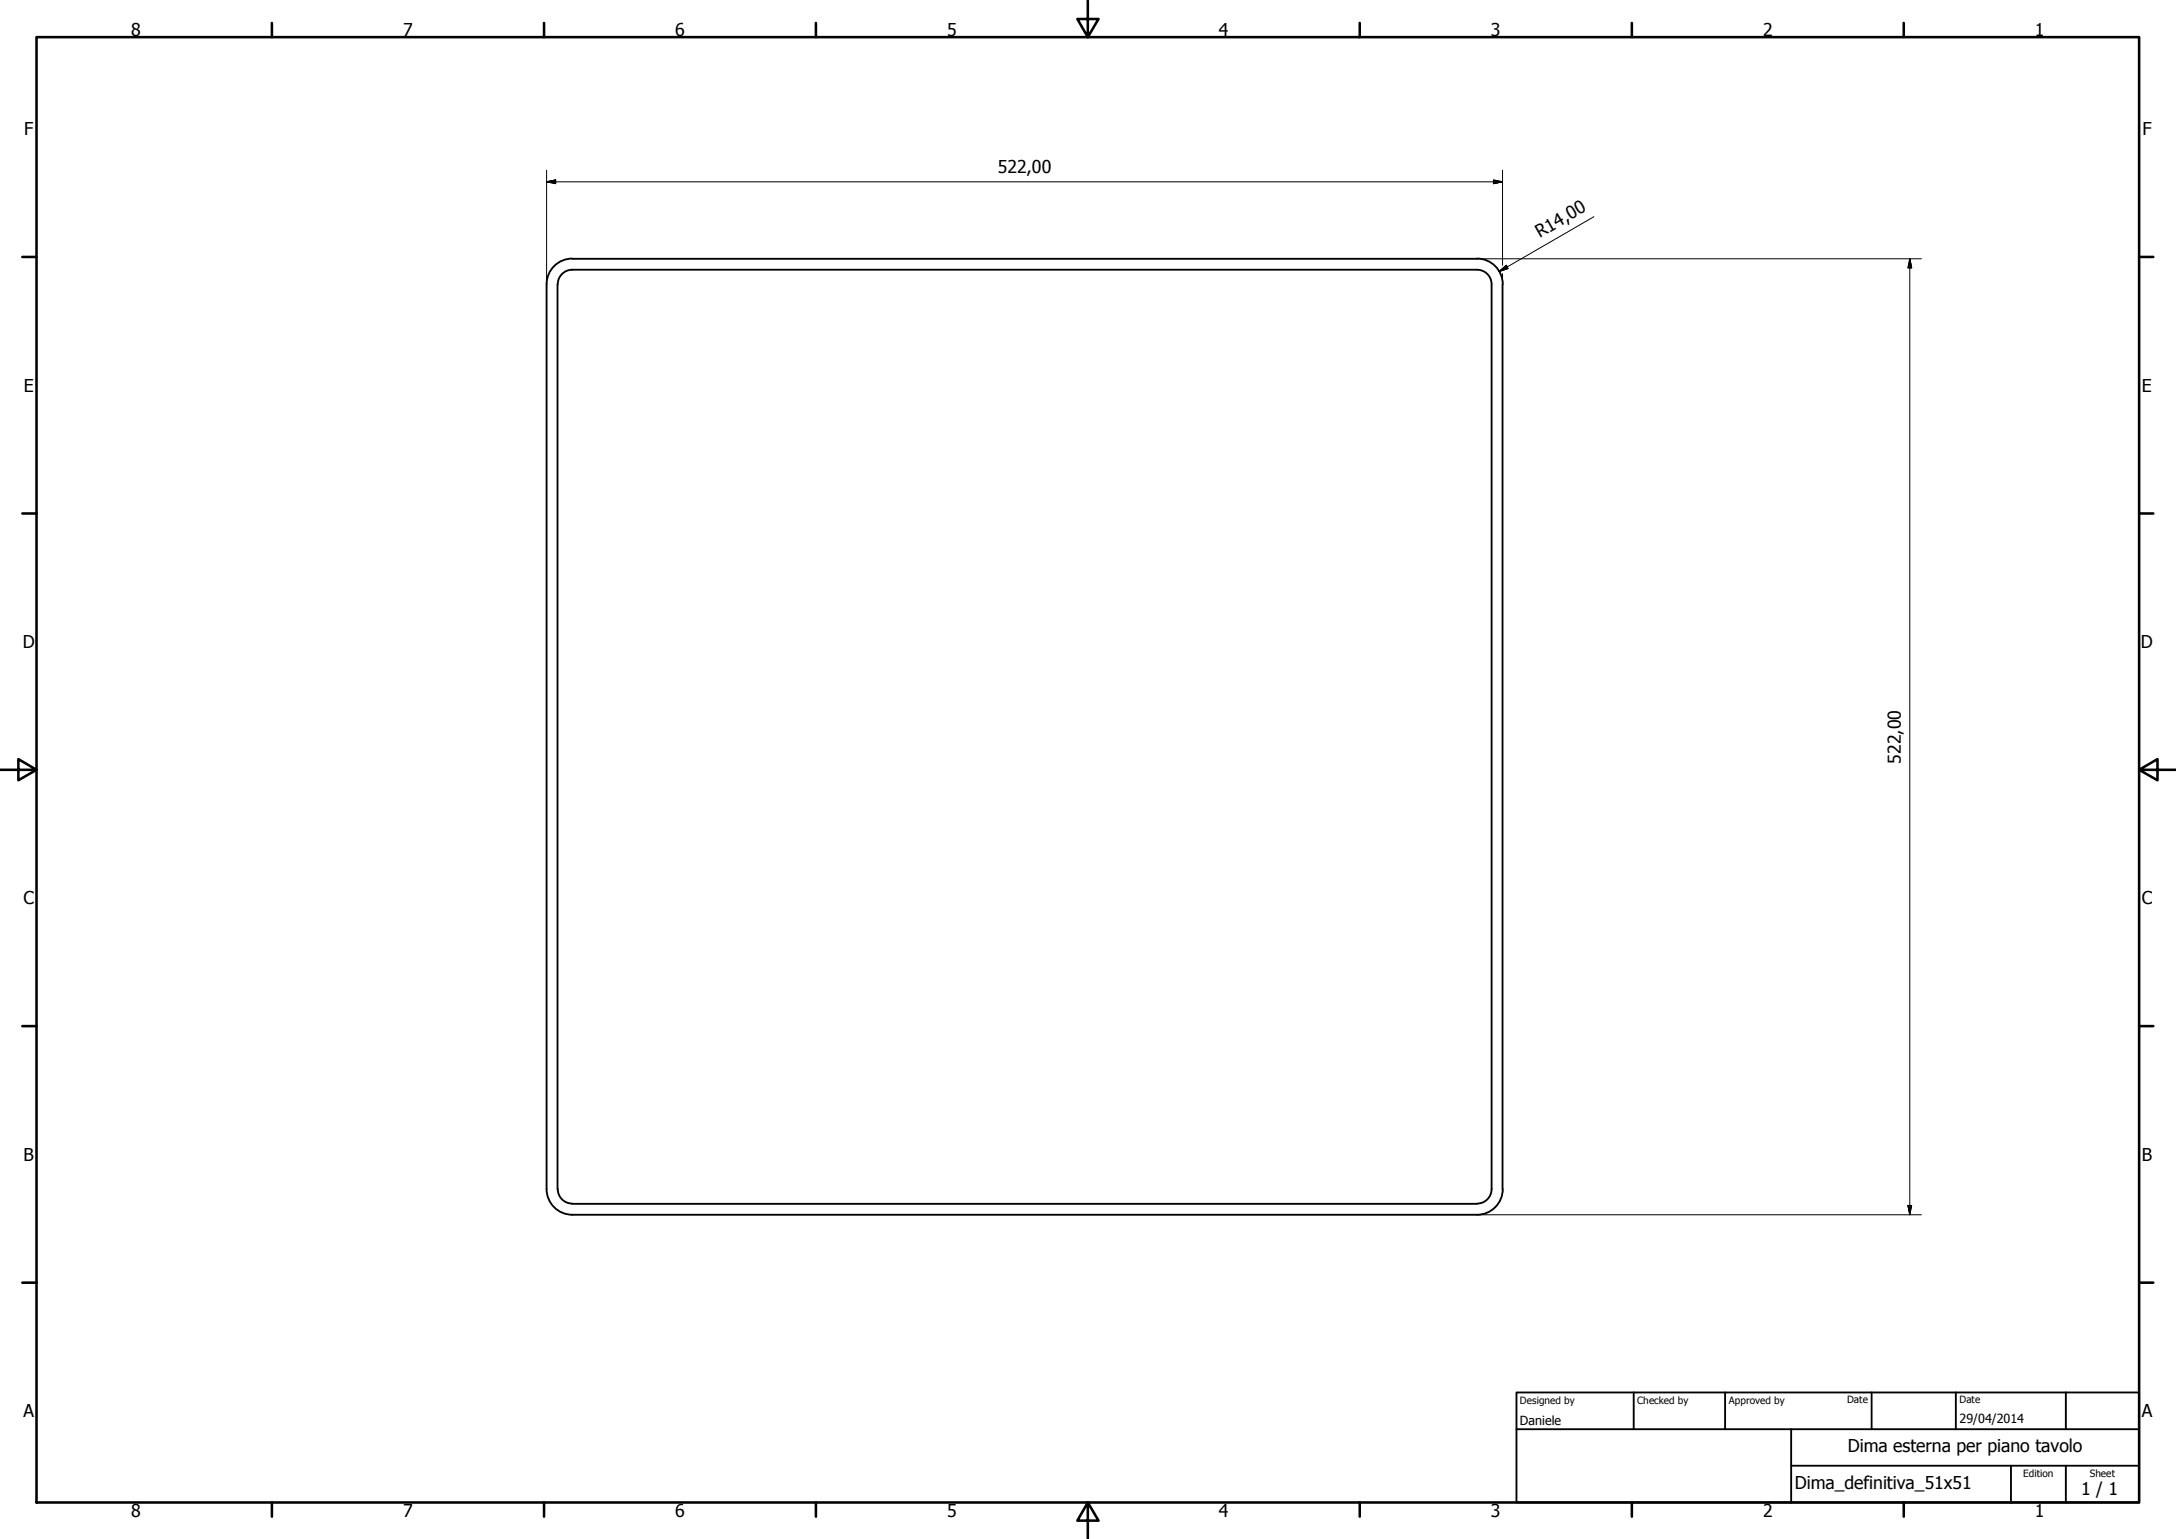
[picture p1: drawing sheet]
<svg xmlns="http://www.w3.org/2000/svg" width="594mm" height="420mm" viewBox="0 0 594 420" stroke-linecap="round" stroke-linejoin="round" font-family="sans-serif">
<!-- layer: Visible (ISO) -->
<path d="M149.2 77.6v247.1M152.2 77.6v247.1M152.3 77.6a4 4 0 0 1 3.9-4h247.1a4 4 0 0 1 3.9 4M156.2 70.7h247M156.2 70.6a7 7 0 0 0-7 7M403.3 70.6a7 7 0 0 1 7 7M407.2 77.6v247.1M410.2 77.6v247.1M149.2 324.6a7 7 0 0 0 7 7h247a7 7 0 0 0 7.1-7M152.3 324.6a4 4 0 0 0 3.9 4M156.2 328.7h247M407.2 324.6a4 4 0 0 1-3.9 4" fill="none" stroke="#000" stroke-width=".51"/>
<!-- layer: Border (ISO) -->
<g fill="none" stroke="#000" stroke-width=".7">
<path d="M10 10.1h574v400.1h-574zM74.2 6.3v3.8M148.5 6.3v3.8M222.8 6.3v3.8M297 .2v9.9l-2.9-4.9h5.8l-2.9 4.9M371.2 6.3v3.8M445.5 6.3v3.8M519.7 6.3v3.8M6.1 70.1h3.9M584 70.1h3.9M6.1 140.2h3.9M584 140.2h3.9"/>
<path d="M0 210.2h10l-5-3v5.8l5-2.8M584 210.2l5 2.8v-5.8l-5 3h10M6.1 280.1h3.9M584 280.1h3.9M6.1 350.2h3.9M584 350.2h3.9M74.2 410.2v3.9M148.5 410.2v3.9M222.8 410.2v3.9M297 410.2l2.9 4.9h-5.8l2.9-4.9v10M371.2 410.2v3.9M445.5 410.2v3.9"/>
<path d="M519.7 410.2v3.9"/>
</g>
<!-- layer: Title (ISO) -->
<path d="M414 380.2h170v30h-170zM414 390.2h170M446 380.2v10M471 380.2v10M489 390.2v20M511 380.2v10M534 380.2v10M564 380.2v10M489 400.2h95M549 400.2v10M564 400.2v10" fill="none" stroke="#000" stroke-width=".51"/>
<!-- layer: Dimension (ISO) -->
<g fill="none" stroke="#000" stroke-width=".27">
<path d="M149.2 49.6l2.5-.5v1zM149.2 49.6h261M149.2 46.5v31.1M407.7 49.1l2.5 .5-2.5 .5zM410.2 46.5v25.9M435.2 59.2l-25.9 14.9M403.2 70.7h121.4M409.3 74.1l1.9-1.7 .5 .9zM410.2 74.7v2.9M521.4 70.7l.5 2.4h-1zM521.4 70.7v260.9M403.2 331.6h121.4"/>
<path d="M520.9 329.1h1l-.5 2.5z"/>
</g>
<path d="M149.2 49.6l2.5-.5zM149.2 49.6l2.5-.5v1zM407.7 50.1l2.5-.5zM407.7 49.1l2.5 .5-2.5 .5zM409.3 74.1l1.9-1.7zM409.3 74.1l1.9-1.7 .5 .9zM521.4 70.7l.5 2.4zM521.4 70.7l.5 2.4h-1zM520.9 329.1l.5 2.5zM520.9 329.1h1l-.5 2.5z" fill="#000" stroke="#000" stroke-width=".27"/>
<g font-size="4.8">
<text x="35.8" y="9.8">8</text>
<text x="110" y="9.8">7</text>
<text x="184.3" y="9.8">6</text>
<text x="258.6" y="9.8">5</text>
<text x="332.8" y="9.8">4</text>
<text x="407" y="9.8">3</text>
<text x="481.3" y="9.8">2</text>
<text x="555.6" y="9.8">1</text>
<text x="6.6" y="36.9">F</text>
<text x="584.9" y="36.9">F</text>
<text x="272.4" y="47.2">522,00</text>
<text x="420.4" y="64.9" transform="rotate(-30 420.4 64.9)">R14,00</text>
<text x="6.5" y="106.9">E</text>
<text x="584.8" y="106.9">E</text>
<text x="6.2" y="176.9">D</text>
<text x="584.5" y="176.9">D</text>
<text x="519" y="208.4" transform="rotate(-90 519 208.4)">522,00</text>
<text x="6.4" y="246.9">C</text>
<text x="584.7" y="246.9">C</text>
<text x="6.4" y="316.9">B</text>
<text x="584.7" y="316.9">B</text>
<text x="6.4" y="386.9">A</text>
<text x="584.7" y="386.9">A</text>
<text x="504.4" y="396.5">Dima esterna per piano tavolo</text>
<text x="490" y="406.6">Dima_definitiva_51x51</text>
<text x="568.2" y="408.1">1 / 1</text>
<text x="35.8" y="414.1">8</text>
<text x="110" y="414.1">7</text>
<text x="184.3" y="414.1">6</text>
<text x="258.6" y="414.1">5</text>
<text x="332.8" y="414.1">4</text>
<text x="407" y="414.1">3</text>
<text x="481.3" y="414.1">2</text>
<text x="555.6" y="414.1">1</text>
</g>
<g font-size="3.4">
<text x="415" y="389.1">Daniele</text>
<text x="535" y="388.6">29/04/2014</text>
</g>
<g font-size="2.7">
<text x="415" y="383.3">Designed by</text>
<text x="447" y="383.3">Checked by</text>
<text x="472" y="383.3">Approved by</text>
<text x="504.3" y="383.1">Date</text>
<text x="535" y="383.1">Date</text>
<text x="552.4" y="403.3">Edition</text>
<text x="570.5" y="403.3">Sheet</text>
</g>
</svg>
